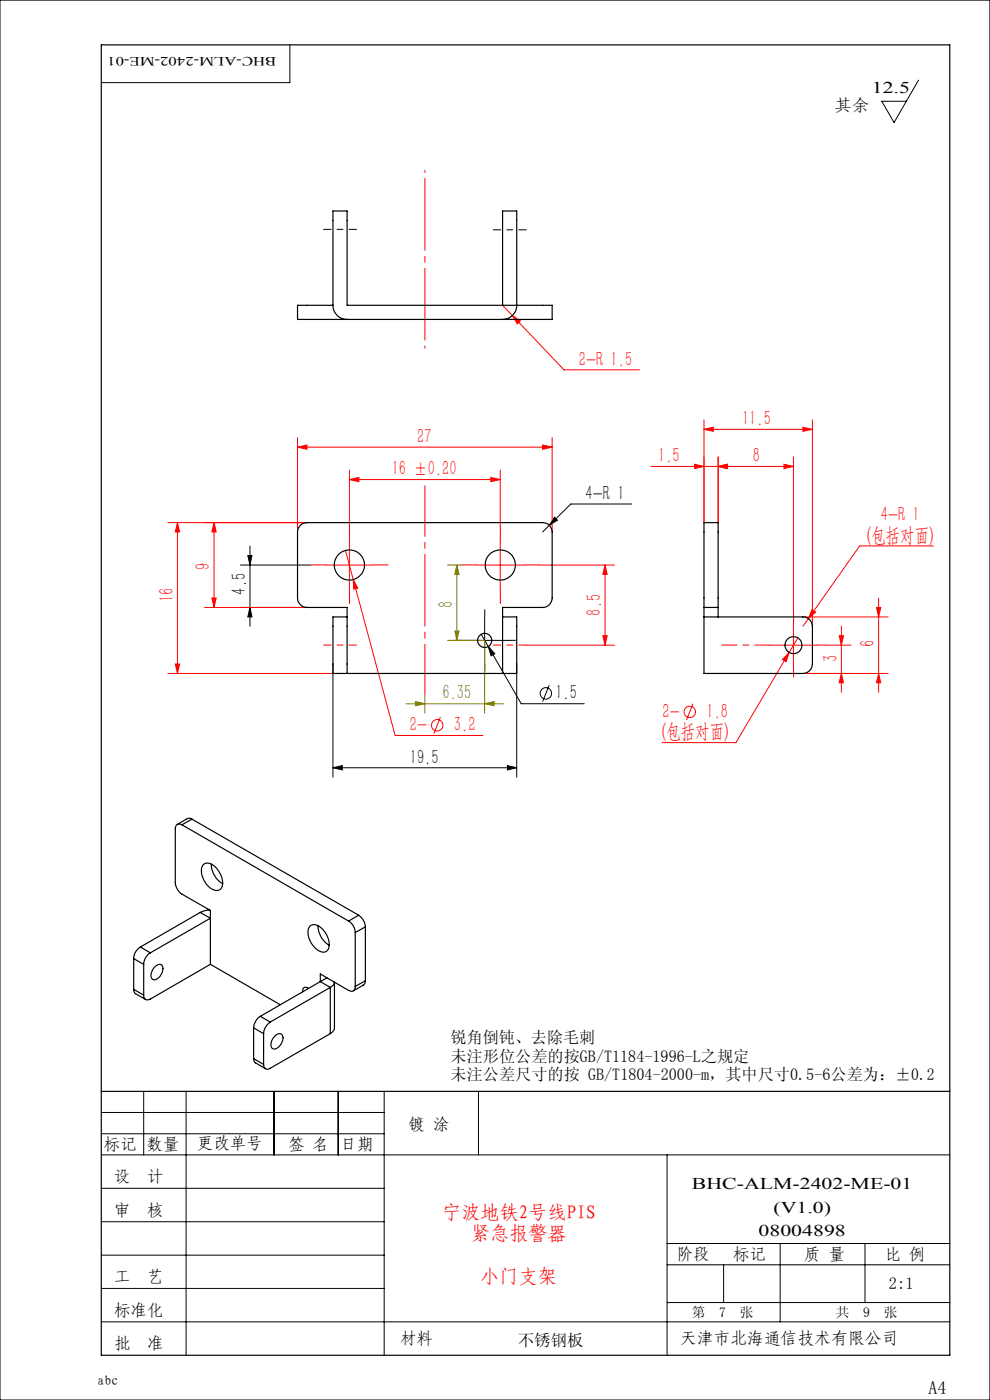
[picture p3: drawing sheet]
<svg xmlns="http://www.w3.org/2000/svg" width="210mm" height="297mm" viewBox="0 0 210 297" stroke-linecap="round" stroke-linejoin="round" font-family="sans-serif">
<g fill="none" stroke="#f00" stroke-width=".21">
<path d="M106.6 64.8l13 13.7h16M108.7 67l1.7 1.1-.7 .6zM63.1 94.9l2-.5v.9zM63.1 92.8v20.1M63.1 94.9h54M74.1 99.7v12M106.1 99.7v12M115.1 94.4l2 .5-2 .4zM117.1 92.8v20.1M138.1 99h30.2M147.3 98.5l2 .5-2 .4zM149.3 91.1l2-.5v.9z"/>
<path d="M149.3 89.1v21.8M149.3 91.1h23M152.3 99l2-.5v.9zM152.3 96.9v14M166.3 98.5l2 .5-2 .4zM168.3 96.9v33.2M170.3 90.6l2 .5-2 .4zM172.3 89.1v43.8M35.6 110.9h29.5M37.6 110.9l.5 2h-.9zM37.6 110.9v32M45.4 110.9l.5 2h-1z"/>
<path d="M45.4 110.9v18M69.1 119.9h10M73.3 116.8l10.5 39.2h18.6M74.1 101.7l2-.4v.9zM74.1 114.9v9.9M74.1 101.7h32M101.1 119.9h10M104.1 101.3l2 .4-2 .5zM106.1 114.9v9.9M114.3 119.9h16.1M128.3 119.9l.5 1.9h-.9zM128.3 119.9v17"/>
<path d="M198 115.8h-15.6l-10.9 15.4M43.4 128.9h21.7M44.9 126.9h1l-.5 2zM74.9 122.9l1 1.9-.9 .2zM111.6 136.9h18.8M127.9 134.9h.9l-.5 2zM163.3 136.9h10M167.4 138.4l-.6 2-.8-.5zM168.3 131.9v9.9M169.2 135.3l-13.1 22.2h-15.7M170.3 130.9h18.1M171.5 131.2l-1.2 1.7"/>
<path d="M172.3 129.3l.7 .6-1.5 1.3zM175.1 136.9h5.4M178 134.9h.9l-.4 2zM178.5 132.9v14M185.9 128.9h.9l-.4 2zM186.4 126.9v20M35.6 142.9h35M37.2 140.9h.9l-.5 2zM93.4 152.1l-1.4 3.5M147 149.3l-1.4 3.4M170.3 142.9h18.1M178.5 142.9l.4 1.9h-.9z"/>
<path d="M186.4 142.9l.4 1.9h-.9z"/>
<circle cx="92.7" cy="153.9" r="1.2"/>
<circle cx="146.3" cy="151" r="1.22"/>
</g>
<g fill="none" stroke="#000" stroke-width=".21">
<path d="M0 0h210v297h-210zM61.5 9.5v8h-40M194.8 17l-5.1 9-2.7-4.5h5.3M51 119.9h14.9M52.6 117.9h.8l-.4 2zM53 115.8v17.1M116.5 111.4l-1.4 1.5M117.6 109.7l.7 .6-1.8 1.1zM134 106.9h-12.9l-4.6 4.5M51 128.9h14.1M53 128.9l.4 2h-.8zM97.8 135.9h10"/>
<path d="M102.1 134.5l1.5 2.7M102.8 130.9v10M103.6 137.2l1.4 1.5-.8 .4zM103.6 137.2l7 12.1h13.3M70.6 140.9v24M109.6 140.9v24M116.5 145.4l-1.4 3.4M70.6 162.9l2-.5v.9zM70.6 162.9h39M107.6 162.4l2 .5-2 .4zM21.5 236h60M30.5 231.5v13.5"/>
<path d="M39.5 231.5v56M58.1 231.5v13.5M71.8 231.5v13.5M81.5 231.5v56M101.5 231.5v13.5M21.5 240.5h60M21.5 245h180M21.5 252.1h60M21.5 259.2h60M141.5 245v42.5M21.5 266.3h60M21.5 273.3h60"/>
<path d="M141.5 268.3h60M141.5 263.8h60M141.5 276.3h60M153.5 268.3v8M165.5 263.8v16.6M183.5 263.8v12.5M21.5 280.4h180"/>
<circle cx="115.8" cy="147.1" r="1.21"/>
</g>
<path d="M94.9 119.9h3M96.9 119.9v16M96.9 119.9l.5 1.9h-.9zM94.9 135.9h7.9v15.4M96.5 133.9h.9l-.5 2zM86.1 149.3h20.7M88.1 148.8l2 .5-2 .4zM90.1 147.4v3.9M102.8 149.3l2-.5v.9z" fill="none" stroke="#808000" stroke-width=".21"/>
<path d="M97.8 135.8h-1.5M102.8 130.8v-1.5M107.8 135.8h1.5M102.8 140.8v1.5" fill="none" stroke="#000" stroke-width=".21" stroke-dasharray="15.2 1.3 1.3 1.3"/>
<path d="M68.6 48.7h7M104.6 48.8h7" fill="none" stroke="#000" stroke-width=".21" stroke-dasharray="15.2 1.3 1.3 1.3" stroke-dashoffset="13.6"/>
<path d="M69.1 119.8h-3.2M74.1 114.8v-3.2M79.1 119.8h3.2M101.1 119.8h-3.2M106.1 114.8v-3.2M111.1 119.8h3.2M74.1 124.8v3.2M106.1 124.8v3.2M168.3 131.8v-1.8M173.3 136.8h1.8M168.3 141.8v1.8" fill="none" stroke="#f00" stroke-width=".21" stroke-dasharray="15.2 1.3 1.3 1.3"/>
<path d="M163.3 136.8h-10.2" fill="none" stroke="#f00" stroke-width=".21" stroke-dasharray="15.2 1.3 1.3 1.3" stroke-dashoffset="12"/>
<path d="M90.1 103.1v44.3" fill="none" stroke="#f00" stroke-width=".21" stroke-dasharray="15.2 1.3 1.3 1.3" stroke-dashoffset="4.5"/>
<path d="M68.6 136.8h7M104.6 136.8h7" fill="none" stroke="#f00" stroke-width=".21" stroke-dasharray="15.2 1.3 1.3 1.3" stroke-dashoffset="13.6"/>
<path d="M90.1 36.1v37.8" fill="none" stroke="#f00" stroke-width=".21" stroke-dasharray="15.2 1.3 1.3 1.3" stroke-dashoffset="-1.7"/>
<path d="M21.5 9.5h180v278h-180zM21.5 231.5h180" fill="none" stroke="#000" stroke-width=".25"/>
<g fill="#000">
<path d="M53 128.9l.4 2h-.8zM52.6 117.9h.8l-.4 2z"/>
<path d="M103.6 137.2l.6 1.9 .8-.4zM117.6 109.7l-1.1 1.7 1.8-1.1z"/>
<path d="M70.6 162.9l2-.5v.9zM107.6 162.4l2 .5-2 .4z"/>
</g>
<g fill="#f00">
<path d="M104.1 101.3l2 .4-2 .5zM74.1 101.7l2-.4v.9z"/>
<path d="M74.9 122.9l.1 2.1 .9-.2zM172.3 129.3l-.8 1.9 1.5-1.3zM167.4 138.4l-1.4 1.5 .8 .5zM108.7 67l1 1.7 .7-.6z"/>
<path d="M152.3 99l2-.5v.9zM166.3 98.5l2 .5-2 .4z"/>
<path d="M152.3 99l2-.5v.9zM147.3 98.5l2 .5-2 .4z"/>
<path d="M127.9 134.9h.9l-.5 2zM128.3 119.9l.5 1.9h-.9z"/>
<path d="M45.4 110.9l.5 2h-1zM44.9 126.9h1l-.5 2zM37.6 110.9l.5 2h-.9zM37.2 140.9h.9l-.5 2z"/>
<path d="M185.9 128.9h.9l-.4 2zM186.4 142.9l.4 1.9h-.9zM178 134.9h.9l-.4 2zM178.5 142.9l.4 1.9h-.9z"/>
<path d="M149.3 91.1l2-.5v.9zM170.3 90.6l2 .5-2 .4z"/>
<path d="M63.1 94.9l2-.5v.9zM115.1 94.4l2 .5-2 .4z"/>
</g>
<g fill="#808000">
<path d="M88.1 148.8l2 .5-2 .4zM102.8 149.3l2-.5v.9z"/>
<path d="M96.9 119.9l.5 1.9h-.9zM96.5 133.9h.9l-.5 2z"/>
</g>
<g fill="none" stroke="#000" stroke-width=".25">
<path d="M70.6 44.8h3v20h43.5v3h-54v-3h7.5zM70.6 64.8a3 3 0 0 0 3 3M106.6 64.8v-20h3v20a3 3 0 0 1-3 3M73.6 130.9h-3v12h39v-12h-3M73.6 130.9v12M73.6 130.9v-2h-8.5a2.05 2.05 0 0 1-2-2v-14a1.99 1.99 0 0 1 2-2h50a1.99 1.99 0 0 1 2 2v14a2.05 2.05 0 0 1-2 2h-8.5v2M106.6 130.9v12M149.3 128.9v-18h3v18M149.3 128.9v14h21a2.05 2.05 0 0 0 2-2v-8a1.99 1.99 0 0 0-2-2h-18M149.3 130.9h3M149.3 128.9h3M152.3 128.9v2"/>
<path d="M38.6 175a.88 .88 0 0 0-1-.1 .88 .88 0 0 0-.4 .9v11.5a3.2 3.2 0 0 0 1.4 2.4l6 3.4v11.5M38.6 175l35.3 20.4M40.7 173.8l-.5-.2-.5 .1-2.1 1.2M40.7 173.8l-2.1 1.2M40.7 173.8l35.4 20.4M42.5 193.6l2.1 1.2-12.7 7.3M42.5 193.6l-12.7 7.3M43.2 183.4a2.2 2.2 0 0 1 2.9 1.1 3.7 3.7 0 0 1 .7 4.1 1.81 1.81 0 0 1-2.6-.5 4.1 4.1 0 0 1-1.2-4.5zM44.4 193.1l-1.1 .1-.8 .4M44.8 183.3a4.8 4.8 0 0 0 2.4 4.2M65.8 196.4a1.99 1.99 0 0 1 2.7 .8 3.9 3.9 0 0 1 1 4.4 1.6 1.6 0 0 1-2.3-.2 4.5 4.5 0 0 1-1.7-4.5zM67.5 196.4a4.9 4.9 0 0 0 2.3 4.2"/>
<path d="M73.9 195.4a2.97 2.97 0 0 1 1.5 2.4M75.4 197.8v11.5M76.1 194.2a3.2 3.2 0 0 1 1.4 2.4M76.1 194.2l-2.2 1.2M77.5 196.6l-2.1 1.2M77.5 196.6v11.5M28.4 209.9l.2 .8 2.3 1.3M28.4 203.4l2.1 1.2M28.4 209.9l2.1 1.2M28.4 203.4v6.5M29.8 200.9a2.97 2.97 0 0 0-1.4 2.5M29.8 200.9l2.1 1.2"/>
<path d="M30.5 204.6v6.5M31.9 202.1a2.97 2.97 0 0 0-1.4 2.5M32.8 205.1a.92 .92 0 0 1 .9-.5 .92 .92 0 0 1 .8 .6 2.36 2.36 0 0 1-1.9 2.7 1.54 1.54 0 0 1 0-2.5zM44.6 204.6l-12.7 7.3a.87 .87 0 0 1-1 .1 .87 .87 0 0 1-.4-.9M44.6 204.6l14.8 8.5M53.8 218l2.1 1.3M53.8 218v6.6M55.2 215.6a3.2 3.2 0 0 0-1.4 2.4M55.2 215.6l2.1 1.2M55.9 219.3v6.5M57.3 216.8a3.2 3.2 0 0 0-1.4 2.5M58.5 219.6a.88 .88 0 0 1 1.2-.2 .88 .88 0 0 1 .3 1.1 2.25 2.25 0 0 1-2 2 1.23 1.23 0 0 1-.3-1.8z"/>
<path d="M65.4 209.7a.72 .72 0 0 0-.9-.2 .72 .72 0 0 0-.3 .9M67.9 208.2v-1.6l6 3.5a.87 .87 0 0 0 1 .1 .87 .87 0 0 0 .5-.9M67.9 208.2l2.2 1.3M67.9 208.2l-12.7 7.4M69.4 207.4l-1.5 .8M70.1 219.3l-12.8 7.3a.86 .86 0 0 1-1 .1 .86 .86 0 0 1-.4-.9M70.1 209.5l.5-.4 .3-.8v9.7l-.3 .8-.5 .5M70.1 209.5l-12.8 7.3M70.1 209.5v9.8M77.5 208.1l-.1 .5-.3 .4-2.1 1.2M77.5 208.1l-2.1 1.2M53.8 224.6l.2 .8 2.3 1.3"/>
<path d="M53.8 224.6l2.1 1.2"/>
<circle cx="74.1" cy="119.9" r="3.2"/>
<circle cx="106.1" cy="119.9" r="3.2"/>
<circle cx="102.8" cy="135.9" r="1.49"/>
<circle cx="168.3" cy="136.9" r="1.81"/>
</g>
<g font-size="4.4" fill="#f00">
<text x="122.8" y="77.6">2-R 1.5</text>
<text x="88.5" y="94">27</text>
<text x="157.4" y="90.2">11.5</text>
<text x="83.1" y="100.8">16 ±0.20</text>
<text x="139.6" y="98.1">1.5</text>
<text x="159.7" y="98.1">8</text>
<text x="186.8" y="110.6">4-R 1</text>
<text x="183.9" y="114.9">(包括对面)</text>
<text x="44.5" y="120.9" transform="rotate(-90 44.5 120.9)">9</text>
<text x="36.8" y="127.7" transform="rotate(-90 36.8 127.7)">16</text>
<text x="127.5" y="130.6" transform="rotate(-90 127.5 130.6)">8.5</text>
<text x="185.5" y="137.2" transform="rotate(-90 185.5 137.2)">6</text>
<text x="177.6" y="140.4" transform="rotate(-90 177.6 140.4)">3</text>
<text x="86.9" y="155.2">2-</text>
<text x="96.3" y="155.2">3.2</text>
<text x="140.5" y="152.3">2-</text>
<text x="149.9" y="152.3">1.8</text>
<text x="140.5" y="156.6">(包括对面)</text>
</g>
<g font-size="4.4">
<text x="124.2" y="106">4-R 1</text>
<text x="52.2" y="126.2" transform="rotate(-90 52.2 126.2)">4.5</text>
<text x="117.8" y="148.4">1.5</text>
<text x="86.9" y="162">19.5</text>
</g>
<g font-size="4.4" fill="#808000">
<text x="96.1" y="129.1" transform="rotate(-90 96.1 129.1)">8</text>
<text x="93.9" y="148.4">6.35</text>
</g>
<g font-size="4.1" fill="#f00">
<text x="93.8" y="258.6">宁波地铁2号线PIS</text>
<text x="99.9" y="263.1">紧急报警器</text>
<text x="101.9" y="272.1">小门支架</text>
</g>
<text font-size="3.9" x="196.9" y="295.8">A4</text>
<text font-size="3.6" x="144.3" y="285.1">天津市北海通信技术有限公司</text>
<g font-size="3.5">
<text x="177" y="23.5">其余</text>
<text x="184.9" y="19.7">12.5</text>
<text x="95.6" y="221.2">锐角倒钝、去除毛刺</text>
<text x="95.6" y="225.2">未注形位公差的按GB/T1184-1996-L之规定</text>
<text x="95.6" y="229.2">未注公差尺寸的按 GB/T1804-2000-m，其中尺寸0.5-6公差为：±0.2</text>
<text x="86.6" y="239.8">镀 涂</text>
<text x="22.1" y="243.9">标记</text>
<text x="31.1" y="243.9">数量</text>
<text x="41.8" y="243.8">更改单号</text>
<text x="61.1" y="243.9">签 名</text>
<text x="72.3" y="243.9">日期</text>
<text x="24.2" y="250.8">设</text>
<text x="31.2" y="250.8">计</text>
<text x="24.2" y="257.9">审</text>
<text x="31.2" y="257.9">核</text>
<text x="146.8" y="252.3">BHC-ALM-2402-ME-01</text>
<text x="164.1" y="257.3">(V1.0)</text>
<text x="160.9" y="262.3">08004898</text>
<text x="143.5" y="267.3">阶段</text>
<text x="155.5" y="267.3">标记</text>
<text x="170.6" y="267.3">质 量</text>
<text x="187.7" y="267.4">比 例</text>
<text x="24.2" y="272.1">工</text>
<text x="31.2" y="272.1">艺</text>
<text x="188.6" y="273.5">2:1</text>
<text x="24.2" y="279.1">标准化</text>
<text x="24.2" y="286.2">批</text>
<text x="31.2" y="286.2">准</text>
<text x="84.9" y="285.1">材料</text>
<text x="109.8" y="285.6">不锈钢板</text>
</g>
<g font-size="2.9">
<text x="146.8" y="279.4">第</text>
<text x="152.6" y="279.4">7</text>
<text x="156.9" y="279.4">张</text>
<text x="177.3" y="279.4">共</text>
<text x="183.1" y="279.4">9</text>
<text x="187.5" y="279.4">张</text>
<text x="20.7" y="293.8">abc</text>
</g>
<text font-size="2.7" x="58.6" y="12.2" transform="rotate(-180 58.6 12.2)">BHC-ALM-2402-ME-01</text>
</svg>
